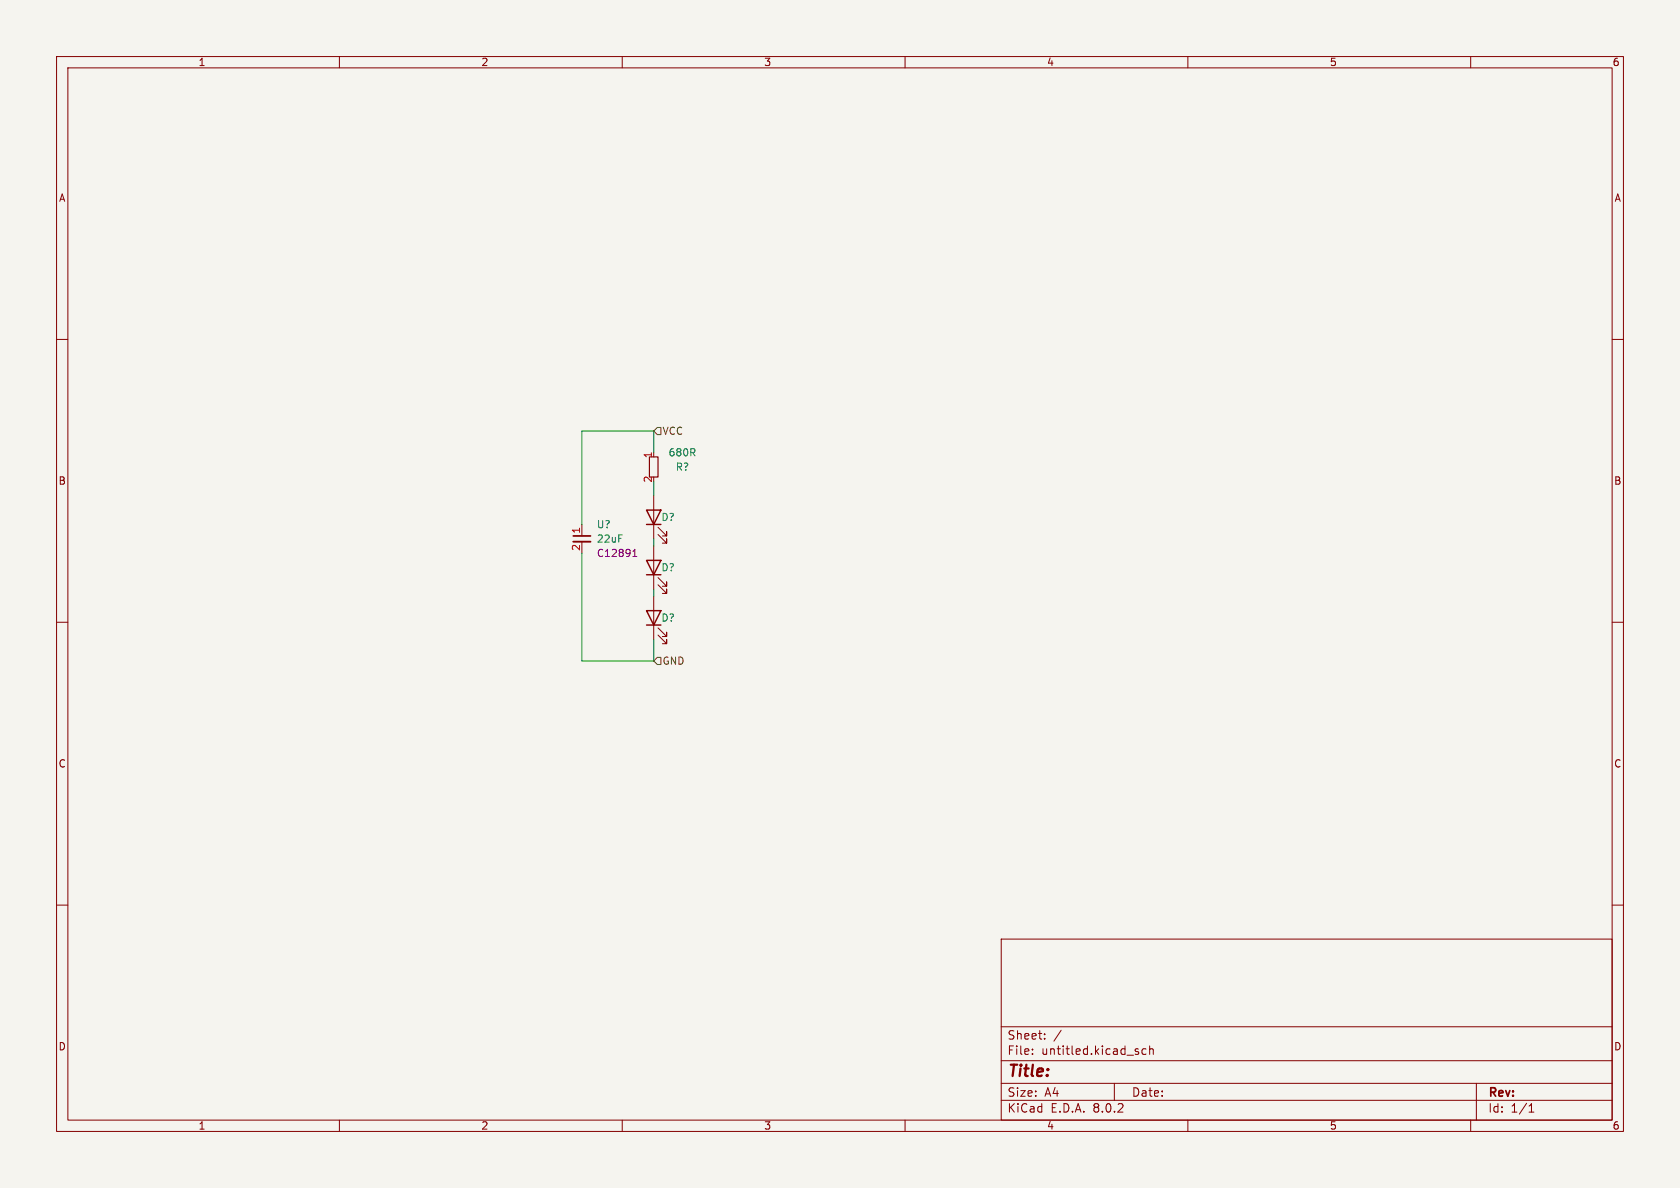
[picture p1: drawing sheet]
(kicad_sch (version 20230121) (generator eeschema)

 (paper "A4")

 (lib_symbols
  (symbol "Device:LED" (pin_numbers hide) (pin_names (offset 1.016) hide) (in_bom yes) (on_board yes)
   (property "Reference" "D" (at 0 2.54 0) (effects (font (size 1.27 1.27))))
   (property "Value" "LED" (at 0 -2.54 0) (effects (font (size 1.27 1.27))))
   (property "Footprint" "" (at 0 0 0) (effects (font (size 1.27 1.27)) hide))
   (property "Datasheet" "~" (at 0 0 0) (effects (font (size 1.27 1.27)) hide))
   (symbol "LED_0_1"
    (polyline (pts (xy -1.27 -1.27) (xy -1.27 1.27)) (stroke (width 0.254) (type default)) (fill (type none)))
    (polyline (pts (xy -1.27 0) (xy 1.27 0)) (stroke (width 0) (type default)) (fill (type none)))
    (polyline (pts (xy 1.27 -1.27) (xy 1.27 1.27) (xy -1.27 0) (xy 1.27 -1.27)) (stroke (width 0.254) (type default)) (fill (type none)))
    (polyline (pts (xy -3.048 -0.762) (xy -4.572 -2.286) (xy -3.81 -2.286) (xy -4.572 -2.286) (xy -4.572 -1.524)) (stroke (width 0) (type default)) (fill (type none)))
    (polyline (pts (xy -1.778 -0.762) (xy -3.302 -2.286) (xy -2.54 -2.286) (xy -3.302 -2.286) (xy -3.302 -1.524)) (stroke (width 0) (type default)) (fill (type none))))
   (symbol "LED_1_1"
    (pin passive line (at -3.81 0 0) (length 2.54) (name "K" (effects (font (size 1.27 1.27)))) (number "1" (effects (font (size 1.27 1.27)))))
    (pin passive line (at 3.81 0 180) (length 2.54) (name "A" (effects (font (size 1.27 1.27)))) (number "2" (effects (font (size 1.27 1.27)))))))
  (symbol "capacitor_miscellaneous:C_1206_47uF" (in_bom yes) (on_board yes)
   (property "Reference" "U" (at 1.27 2.54 0) (effects (font (size 1.27 1.27))))
   (property "Value" "47uF" (at 3.81 -2.54 0) (effects (font (size 1.27 1.27))))
   (property "Footprint" "Capacitor_SMD:C_1206_3216Metric" (at 0 0 0) (effects (font (size 1.27 1.27)) hide))
   (property "Datasheet" "" (at 0 0 0) (effects (font (size 1.27 1.27)) hide))
   (property "JLCPCB Part#" "C96123" (at 0 0 0) (effects (font (size 1.27 1.27))))
   (symbol "C_1206_47uF_0_1"
    (polyline (pts (xy -1.524 -0.508) (xy 1.524 -0.508)) (stroke (width 0.3302) (type default)) (fill (type none)))
    (polyline (pts (xy -1.524 0.508) (xy 1.524 0.508)) (stroke (width 0.3048) (type default)) (fill (type none))))
   (symbol "C_1206_47uF_1_1"
    (pin passive line (at 0 2.54 270) (length 2.032) (name "~" (effects (font (size 1.27 1.27)))) (number "1" (effects (font (size 1.27 1.27)))))
    (pin passive line (at 0 -2.54 90) (length 2.032) (name "~" (effects (font (size 1.27 1.27)))) (number "2" (effects (font (size 1.27 1.27)))))))
  (symbol "resistors_0805:R_680R_0805" (in_bom yes) (on_board yes)
   (property "Reference" "R" (at 1.27 2.54 0) (effects (font (size 1.27 1.27))))
   (property "Value" "680R" (at 2.54 -2.54 0) (effects (font (size 1.27 1.27))))
   (property "Footprint" "custom_kicad_lib_sk:R_0805_handsolder-smalltext" (at 2.54 2.54 0) (effects (font (size 1.27 1.27)) hide))
   (property "Datasheet" "" (at -2.54 0 0) (effects (font (size 1.27 1.27)) hide))
   (property "JLCPCB Part#" "C17798" (at 0 0 0) (effects (font (size 1.27 1.27)) hide))
   (symbol "R_680R_0805_0_1"
    (rectangle (start -0.762 1.778) (end 0.762 -1.778) (stroke (width 0.2032) (type default)) (fill (type none))))
   (symbol "R_680R_0805_1_1"
    (pin passive line (at 0 2.54 270) (length 0.762) (name "~" (effects (font (size 1.27 1.27)))) (number "1" (effects (font (size 1.27 1.27)))))
    (pin passive line (at 0 -2.54 90) (length 0.762) (name "~" (effects (font (size 1.27 1.27)))) (number "2" (effects (font (size 1.27 1.27))))))))


 (wire (pts (xy 102.87 97.79) (xy 102.87 116.84)) (stroke (width 0) (type default)))
 (wire (pts (xy 115.57 85.09) (xy 115.57 87.63)) (stroke (width 0) (type default)))
 (wire (pts (xy 115.57 76.2) (xy 115.57 80.01)) (stroke (width 0) (type default)))
 (wire (pts (xy 102.87 116.84) (xy 115.57 116.84)) (stroke (width 0) (type default)))
 (wire (pts (xy 115.57 95.25) (xy 115.57 96.52)) (stroke (width 0) (type default)))
 (wire (pts (xy 115.57 113.03) (xy 115.57 116.84)) (stroke (width 0) (type default)))
 (wire (pts (xy 102.87 76.2) (xy 115.57 76.2)) (stroke (width 0) (type default)))
 (wire (pts (xy 102.87 92.71) (xy 102.87 76.2)) (stroke (width 0) (type default)))
 (wire (pts (xy 115.57 104.14) (xy 115.57 105.41)) (stroke (width 0) (type default)))

 (hierarchical_label "GND" (shape input) (at 115.57 116.84 0) (fields_autoplaced) (effects (font (size 1.27 1.27)) (justify left)))
 (hierarchical_label "VCC" (shape input) (at 115.57 76.2 0) (fields_autoplaced) (effects (font (size 1.27 1.27)) (justify left)))

 (symbol (lib_id "capacitor_miscellaneous:C_1206_47uF") (at 102.87 95.25 0) (unit 1) (in_bom yes) (on_board yes) (dnp no) (fields_autoplaced)
  (property "Reference" "U?" (at 105.41 92.7163 0) (effects (font (size 1.27 1.27)) (justify left)))
  (property "Value" "22uF" (at 105.41 95.2563 0) (effects (font (size 1.27 1.27)) (justify left)))
  (property "Footprint" "Capacitor_SMD:C_1206_3216Metric" (at 102.87 95.25 0) (effects (font (size 1.27 1.27)) hide))
  (property "Datasheet" "" (at 102.87 95.25 0) (effects (font (size 1.27 1.27)) hide))
  (property "JLCPCB Part#" "C12891" (at 105.41 97.7963 0) (effects (font (size 1.27 1.27)) (justify left))) (pin "1") (pin "2")
  (instances (project "ledStrip" (path "" (reference "U?") (unit 1)) (path "" (reference "C1") (unit 1)) (path "" (reference "C2") (unit 1)) (path "" (reference "C3") (unit 1)))))

 (symbol (lib_id "resistors_0805:R_680R_0805") (at 115.57 82.55 0) (unit 1) (in_bom yes) (on_board yes) (dnp no)
  (property "Reference" "R?" (at 120.65 82.55 0) (effects (font (size 1.27 1.27))))
  (property "Value" "680R" (at 120.65 80.01 0) (effects (font (size 1.27 1.27))))
  (property "Footprint" "custom_kicad_lib_sk:R_0805_handsolder-smalltext" (at 118.11 80.01 0) (effects (font (size 1.27 1.27)) hide))
  (property "Datasheet" "" (at 113.03 82.55 0) (effects (font (size 1.27 1.27)) hide))
  (property "JLCPCB Part#" "C17798" (at 115.57 82.55 0) (effects (font (size 1.27 1.27)) hide)) (pin "1") (pin "2")
  (instances (project "ledStrip" (path "" (reference "R?") (unit 1)) (path "" (reference "R1") (unit 1)) (path "" (reference "R2") (unit 1)) (path "" (reference "R3") (unit 1)))))

 (symbol (lib_id "Device:LED") (at 115.57 109.22 90) (unit 1) (in_bom yes) (on_board yes) (dnp no)
  (property "Reference" "D?" (at 118.11 109.22 90) (effects (font (size 1.27 1.27))))
  (property "Value" "LED" (at 120.65 110.8075 0) (effects (font (size 1.27 1.27)) hide))
  (property "Footprint" "custom_kicad_lib_sk:1206_reverse_mount" (at 115.57 109.22 0) (effects (font (size 1.27 1.27)) hide))
  (property "Datasheet" "~" (at 115.57 109.22 0) (effects (font (size 1.27 1.27)) hide)) (pin "1") (pin "2")
  (instances (project "ledStrip" (path "" (reference "D?") (unit 1)) (path "" (reference "D4") (unit 1)) (path "" (reference "D7") (unit 1)) (path "" (reference "D10") (unit 1)))))

 (symbol (lib_id "Device:LED") (at 115.57 91.44 90) (unit 1) (in_bom yes) (on_board yes) (dnp no)
  (property "Reference" "D?" (at 118.11 91.44 90) (effects (font (size 1.27 1.27))))
  (property "Value" "LED" (at 120.65 93.0275 0) (effects (font (size 1.27 1.27)) hide))
  (property "Footprint" "custom_kicad_lib_sk:1206_reverse_mount" (at 115.57 91.44 0) (effects (font (size 1.27 1.27)) hide))
  (property "Datasheet" "~" (at 115.57 91.44 0) (effects (font (size 1.27 1.27)) hide)) (pin "1") (pin "2")
  (instances (project "ledStrip" (path "" (reference "D?") (unit 1)) (path "" (reference "D2") (unit 1)) (path "" (reference "D5") (unit 1)) (path "" (reference "D8") (unit 1)))))

 (symbol (lib_id "Device:LED") (at 115.57 100.33 90) (unit 1) (in_bom yes) (on_board yes) (dnp no)
  (property "Reference" "D?" (at 118.11 100.33 90) (effects (font (size 1.27 1.27))))
  (property "Value" "LED" (at 120.65 101.9175 0) (effects (font (size 1.27 1.27)) hide))
  (property "Footprint" "custom_kicad_lib_sk:1206_reverse_mount" (at 115.57 100.33 0) (effects (font (size 1.27 1.27)) hide))
  (property "Datasheet" "~" (at 115.57 100.33 0) (effects (font (size 1.27 1.27)) hide)) (pin "1") (pin "2")
  (instances (project "ledStrip" (path "" (reference "D?") (unit 1)) (path "" (reference "D3") (unit 1)) (path "" (reference "D6") (unit 1)) (path "" (reference "D9") (unit 1))))))
